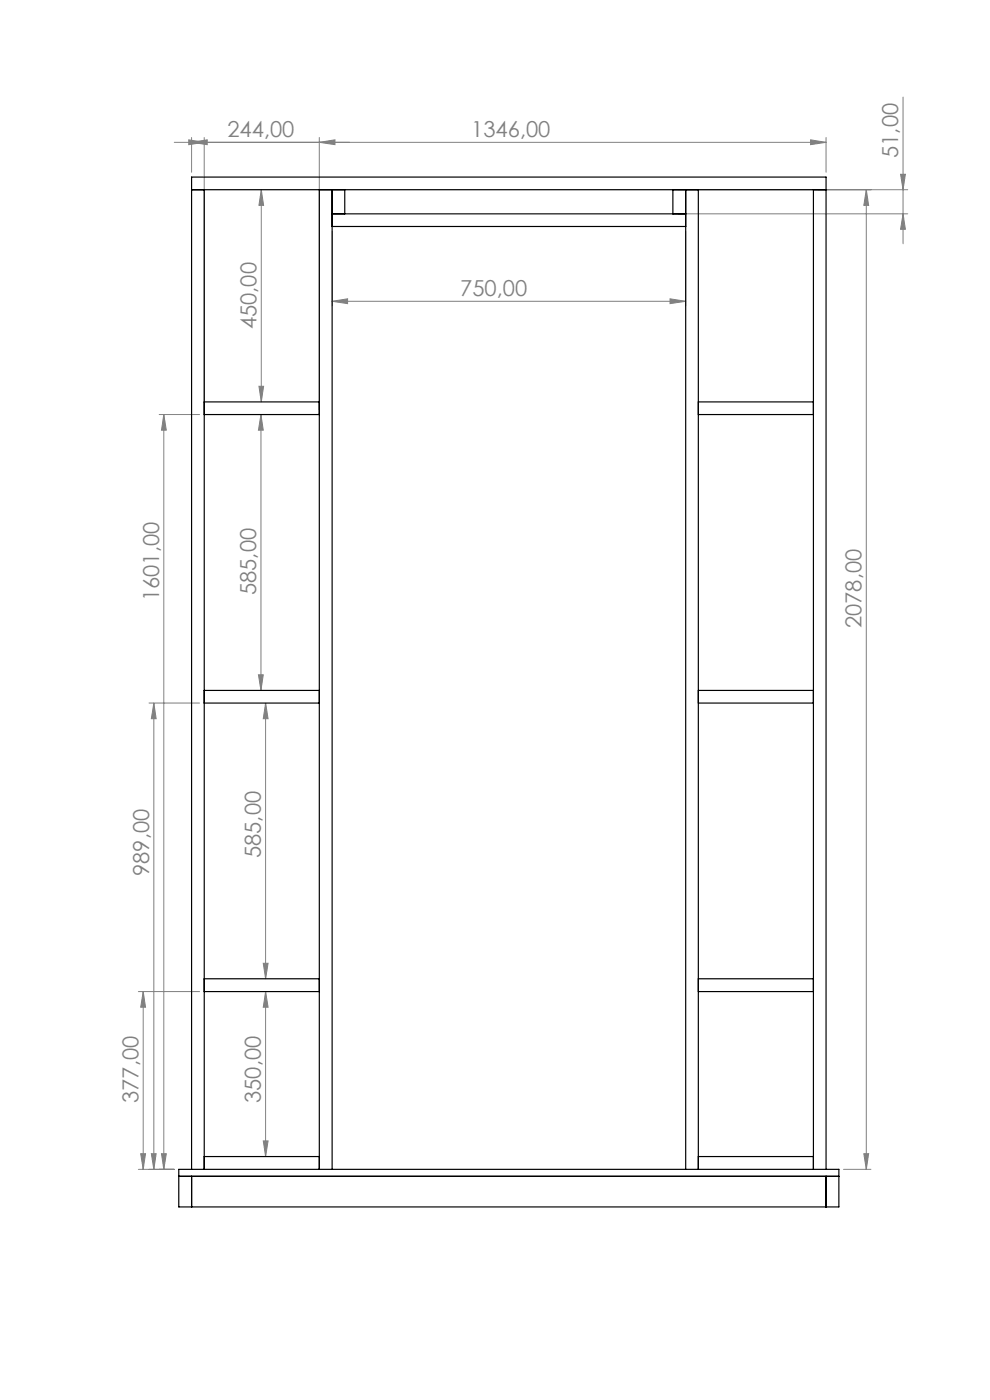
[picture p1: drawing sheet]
<svg xmlns="http://www.w3.org/2000/svg" width="210mm" height="297mm" viewBox="0 0 210 297" stroke-linecap="round" stroke-linejoin="round" font-family="sans-serif">
<g fill="none" stroke="#808080" stroke-width=".21">
<path d="M37 30.2h138.2M40 29.7l3.3 .5-3.3 .5zM40.6 30.2l3.4-.5v1zM40.6 29.2v7.3M43.3 29.2v57.8M67.7 30.2l3.3-.5v1zM67.7 29.2v57.8M171.9 29.7l3.3 .5-3.3 .5zM175.2 29.2v7.3M191 37h1.1l-.5 3.2zM191.6 20.6v31.1M55.4 40.2v45.1"/>
<path d="M55.4 40.2l.5 3.4h-1zM70.4 49.1v15.8M143.7 40.2h48.8M143.7 45.4h48.8M145.5 49.1v15.8M183.8 40.2v207.9M183.8 40.2l.5 3.4h-1.1zM191.6 45.4l.5 3.2h-1.1zM70.4 63.9l3.3-.5v1zM70.4 63.9h75.1M142.1 63.4l3.4 .5-3.4 .5zM33.8 87.9h8.5"/>
<path d="M34.7 87.9v160.2M34.7 87.9l.6 3.4h-1zM54.9 81.9h1l-.5 3.4zM55.4 87.9v58.6M55.4 87.9l.4 3.4h-1zM31.6 149.2h10.7M32.6 149.2v98.9M32.6 149.2l.5 3.3h-1zM54.8 143.2h1l-.4 3.3zM56.3 149.2l.6 3.3h-1.1zM56.3 149.2v58.4M29.4 210.4h12.9"/>
<path d="M30.4 210.4v37.7M30.4 210.4l.5 3.3h-1.1zM55.8 204.4h1.1l-.6 3.2zM56.3 210.4l.6 3.3h-1.1zM56.3 210.4v35M29.4 248.1h7.5M29.8 244.8h1.1l-.5 3.3zM32.1 244.8h1l-.5 3.3zM34.3 244.8h1l-.6 3.3zM55.8 242h1.1l-.6 3.4zM178.9 248.1h5.8M183.2 244.8h1.1l-.5 3.3z"/>
</g>
<g fill="#808080">
<path d="M142.1 63.4l3.4 .5-3.4 .5zM70.4 63.9l3.3-.5v1z"/>
<path d="M40 29.7l3.3 .5-3.3 .5zM67.7 30.2l3.3-.5v1zM40.6 30.2l3.4-.5v1zM171.9 29.7l3.3 .5-3.3 .5z"/>
<path d="M29.8 244.8h1.1l-.5 3.3zM30.4 210.4l.5 3.3h-1.1zM55.8 242h1.1l-.6 3.4zM56.3 210.4l.6 3.3h-1.1zM55.8 204.4h1.1l-.6 3.2zM56.3 149.2l.6 3.3h-1.1zM32.1 244.8h1l-.5 3.3zM32.6 149.2l.5 3.3h-1zM34.3 244.8h1l-.6 3.3zM34.7 87.9l.6 3.4h-1zM54.8 143.2h1l-.4 3.3zM55.4 87.9l.4 3.4h-1zM54.9 81.9h1l-.5 3.4zM55.4 40.2l.5 3.4h-1z"/>
<path d="M191 37h1.1l-.5 3.2zM191.6 45.4l.5 3.2h-1.1zM183.8 40.2l.5 3.4h-1.1zM183.2 244.8h1.1l-.5 3.3z"/>
</g>
<g fill="none" stroke="#000" stroke-width=".25">
<path d="M40.6 40.2h134.6M43.3 40.2v207.9M67.7 40.2v207.9M70.4 45.4h75.1M70.4 40.2v207.9M70.4 48h75.1M73.1 40.2v5.2M142.7 40.2v5.2M145.5 40.2v207.9M148.1 40.2v207.9M172.5 40.2v207.9M43.3 87.9h24.4"/>
<path d="M43.3 85.3h24.4M148.1 87.9h24.4M148.1 85.3h24.4M43.3 149.2h24.4M43.3 146.5h24.4M148.1 149.2h24.4M148.1 146.5h24.4M43.3 210.4h24.4M43.3 207.6h24.4M148.1 210.4h24.4M148.1 207.6h24.4M37.9 248.1h140v7.9h-140z"/>
<path d="M37.9 249.6h140M40.6 248.1v-210.5h134.6v210.5M40.6 249.6v6.4M43.3 245.4h24.4M148.1 245.4h24.4M175.2 249.6v6.4"/>
</g>
<g font-size="4.7" fill="#808080">
<text x="48.2" y="29.2">244,00</text>
<text x="100" y="29.2">1346,00</text>
<text x="190.6" y="33.5" transform="rotate(-90 190.6 33.5)">51,00</text>
<text x="97.6" y="62.9">750,00</text>
<text x="54.4" y="69.8" transform="rotate(-90 54.4 69.8)">450,00</text>
<text x="33.8" y="127.5" transform="rotate(-90 33.8 127.5)">1601,00</text>
<text x="54.3" y="126.2" transform="rotate(-90 54.3 126.2)">585,00</text>
<text x="182.8" y="133.3" transform="rotate(-90 182.8 133.3)">2078,00</text>
<text x="31.6" y="185.8" transform="rotate(-90 31.6 185.8)">989,00</text>
<text x="55.4" y="182.1" transform="rotate(-90 55.4 182.1)">585,00</text>
<text x="29.4" y="234" transform="rotate(-90 29.4 234)">377,00</text>
<text x="55.4" y="234" transform="rotate(-90 55.4 234)">350,00</text>
</g>
</svg>
